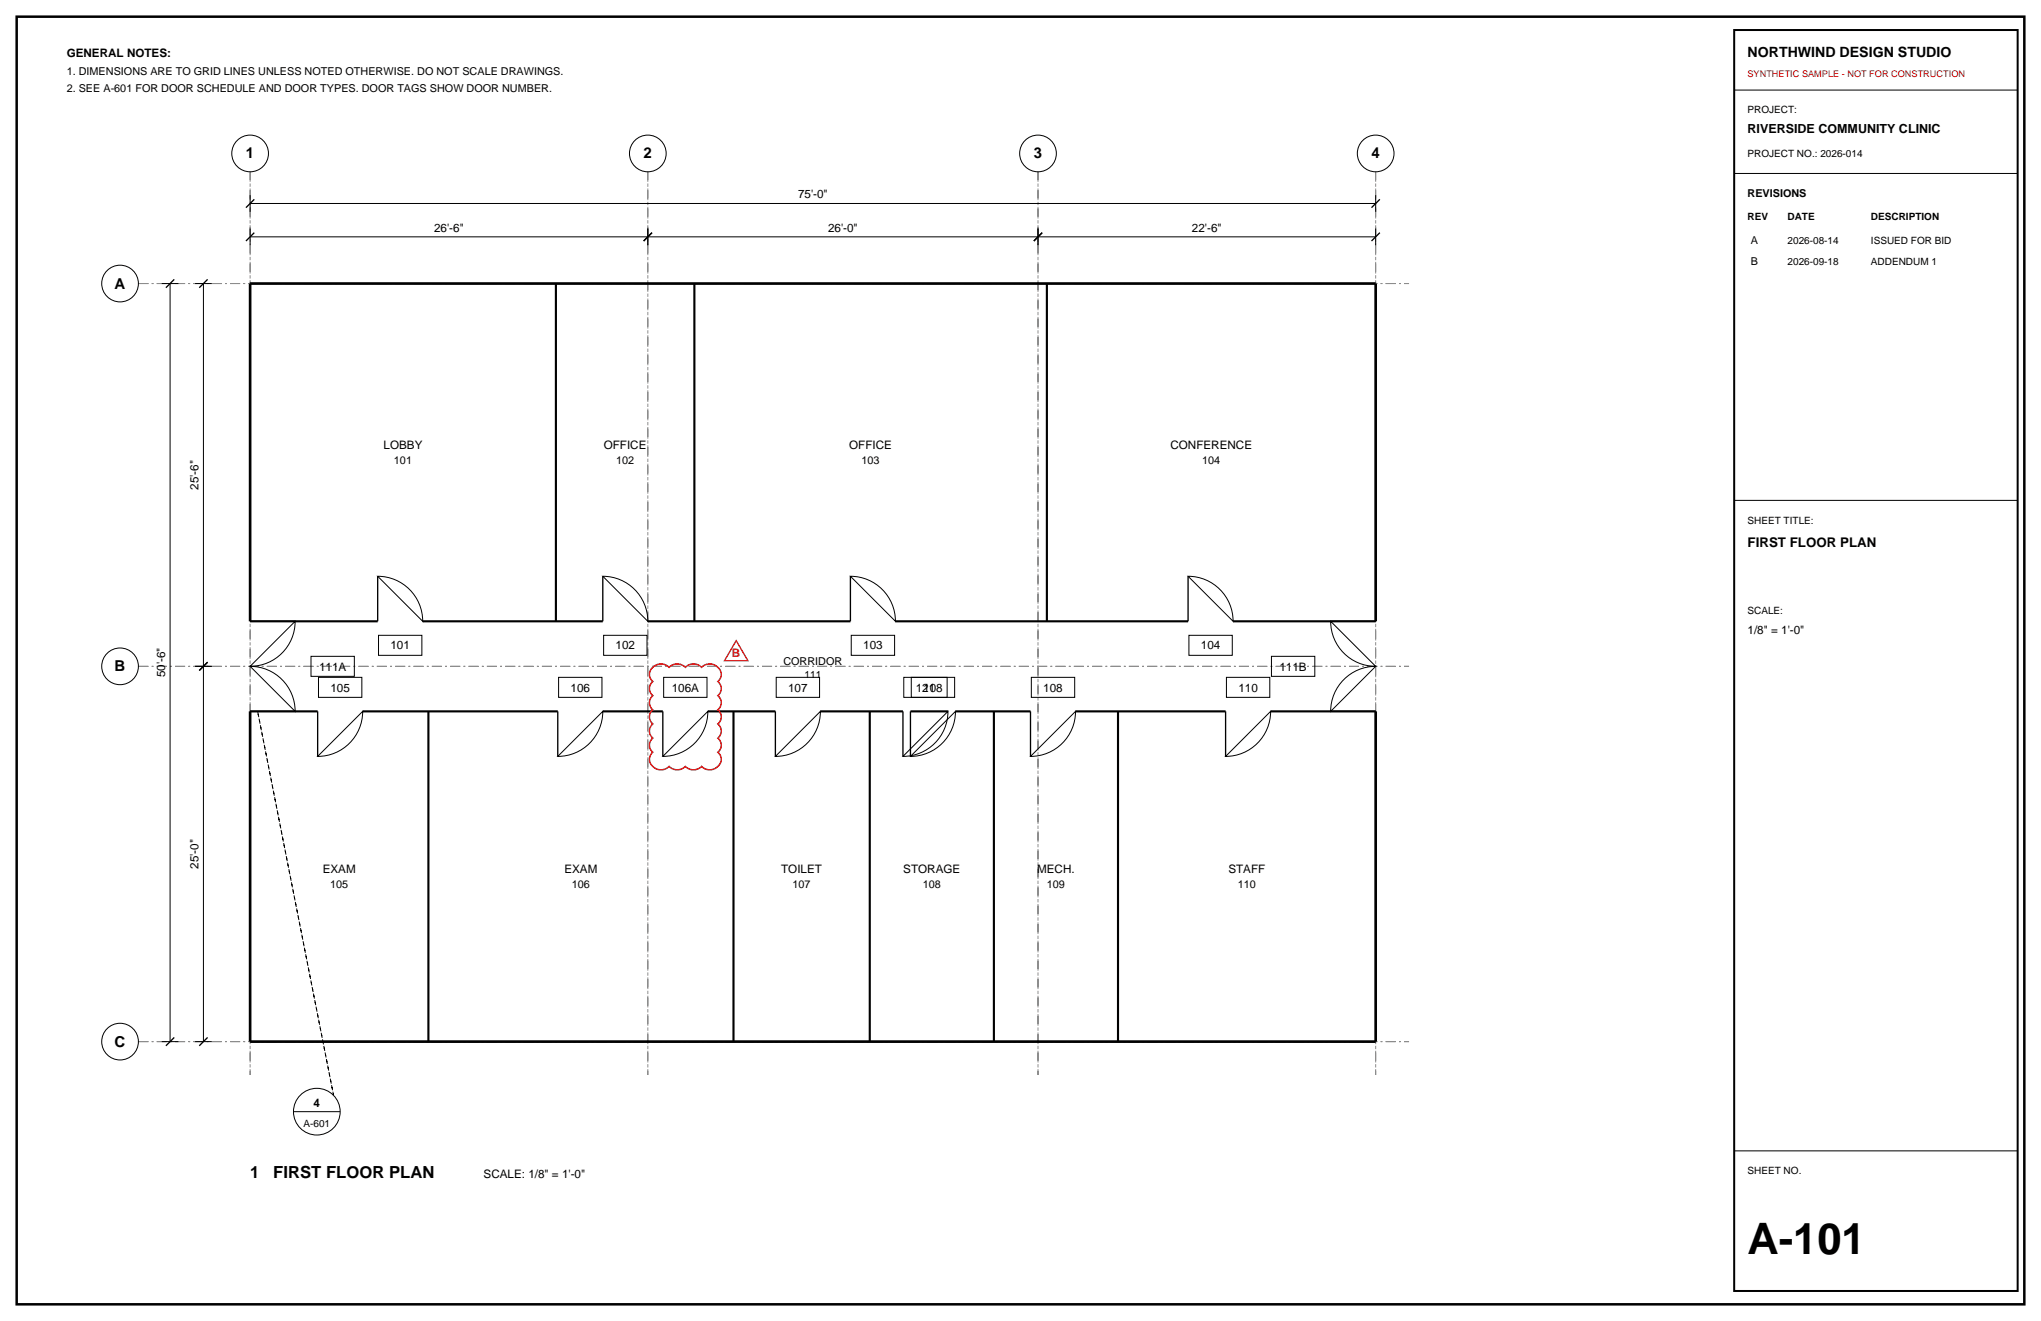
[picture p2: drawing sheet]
<svg xmlns="http://www.w3.org/2000/svg" width="432mm" height="279mm" viewBox="0 0 432 279" stroke-linecap="round" stroke-linejoin="round" font-family="sans-serif">
<path d="M3.5 3.5h424.8v272.4h-424.8z" fill="none" stroke="#000" stroke-width=".53"/>
<path d="M52.9 36.3v191.1zM137.1 36.3v191.1zM219.6 36.3v191.1zM291 36.3v191.1zM29.3 60h268.8zM29.3 140.9h268.8zM29.3 220.3h268.8z" fill="none" stroke="#8c8c8c" stroke-width=".21" stroke-dasharray="2.1 .7 .4 .7" stroke-linecap="butt"/>
<g fill="none" stroke="#000" stroke-width=".21">
<path d="M366.9 19.1h60zM366.9 36.7h60zM34.2 60h3.5zM36 60v160.3zM41.3 60h3.5zM43 60v80.9zM52.9 50.1h84.2zM52.9 48.3v3.6zM52.9 43h238.1zM52.9 41.3v3.5zM137.1 48.3v3.6zM137.1 50.1h82.5z"/>
<path d="M219.6 48.3v3.6zM219.6 50.1h71.4zM291 48.3v3.6zM291 41.3v3.5zM366.9 105.8h60zM62.4 131.4a9.5 9.5 0 0 1-9.5 9.5zM65.8 138.8h9.2v4.3h-9.2zM79.9 121.9a9.5 9.5 0 0 1 9.5 9.5zM80.1 134.4h9.2v4.2h-9.2zM127.5 121.9a9.5 9.5 0 0 1 9.6 9.5zM127.7 134.4h9.2v4.2h-9.2zM179.9 121.9a9.5 9.5 0 0 1 9.5 9.5z"/>
<path d="M180.1 134.4h9.2v4.2h-9.2zM251.4 121.9a9.5 9.5 0 0 1 9.5 9.5zM251.5 134.4h9.2v4.2h-9.2zM269 138.8h9.2v4.3h-9.2zM281.5 131.4l9.5 9.5a9.5 9.5 0 0 1-9.5-9.5zM41.3 140.9h3.5zM43 140.9v79.4zM52.9 140.9a9.5 9.5 0 0 1 9.5 9.6zM67.4 143.3h9.2v4.2h-9.2zM76.7 150.5a9.5 9.5 0 0 1-9.5 9.5zM118.2 143.3h9.2v4.2h-9.2zM127.5 150.5a9.5 9.5 0 0 1-9.5 9.5z"/>
<path d="M140.4 143.3h9.2v4.2h-9.2zM149.8 150.5a9.5 9.5 0 0 1-9.6 9.5zM164.2 143.3h9.2v4.2h-9.2zM173.6 150.5a9.5 9.5 0 0 1-9.6 9.5zM191.2 143.3h9.2v4.2h-9.2zM192.8 143.3h9.2v4.2h-9.2zM200.6 150.5a9.5 9.5 0 0 1-9.6 9.5zM202.1 150.5a9.5 9.5 0 0 1-9.5 9.5zM218.2 143.3h9.2v4.2h-9.2zM227.5 150.5a9.5 9.5 0 0 1-9.5 9.5zM259.5 143.3h9.1v4.2h-9.1zM268.8 150.5a9.5 9.5 0 0 1-9.5 9.5z"/>
<path d="M284.7 143.3a9.5 9.5 0 0 1 6.3-2.4l-9.5 9.6a9.5 9.5 0 0 1 3.2-7.2zM34.2 220.3h3.5zM41.3 220.3h3.5zM62.1 235.1h9.9zM366.9 243.4h60z"/>
<circle cx="52.9" cy="32.5" r="3.9"/>
<circle cx="137.1" cy="32.5" r="3.9"/>
<circle cx="219.6" cy="32.5" r="3.9"/>
<circle cx="291" cy="32.5" r="3.9"/>
<circle cx="25.4" cy="60" r="3.9"/>
<circle cx="25.4" cy="140.9" r="3.9"/>
<circle cx="25.4" cy="220.3" r="3.9"/>
<circle cx="67" cy="235.1" r="4.9"/>
</g>
<g fill="none" stroke="#000" stroke-width=".28">
<path d="M52 51l1.8-1.8zM52 43.9l1.8-1.7zM136.2 51l1.7-1.8zM218.7 51l1.8-1.8zM290.2 51l1.7-1.8zM290.2 43.9l1.7-1.7zM35.1 60.9l1.8-1.8zM42.2 60.9l1.7-1.8zM52.9 131.4h9.5zM79.9 121.9v9.5zM127.5 121.9v9.5zM179.9 121.9v9.5z"/>
<path d="M251.4 121.9v9.5zM281.5 131.4h9.5zM42.2 141.8l1.7-1.7zM52.9 150.5h9.5zM67.2 150.5v9.5zM118 150.5v9.5zM140.2 150.5v9.5zM164 150.5v9.5zM191 150.5v9.5zM192.6 150.5v9.5zM218 150.5v9.5zM259.3 150.5v9.5z"/>
<path d="M281.5 150.5h9.5zM36.9 219.4l-1.8 1.8zM42.2 221.2l1.7-1.8z"/>
</g>
<path d="M52.9 60h238.1zM52.9 60v71.4zM291 60v71.4zM52.9 150.5v69.8zM291 150.5v69.8zM52.9 220.3h238.1z" fill="none" stroke="#000" stroke-width=".56"/>
<g fill="none" stroke="#000" stroke-width=".45">
<path d="M117.6 60v71.4zM146.9 60v71.4zM221.5 60v71.4zM52.9 131.4h27zM89.4 131.4h38.1zM137.1 131.4h42.8zM189.4 131.4h62zM260.9 131.4h30.1zM52.9 150.5h14.3zM76.7 150.5h41.3zM90.6 150.5v69.8zM127.5 150.5h12.7z"/>
<path d="M149.8 150.5h14.2zM155.2 150.5v69.8zM173.6 150.5h17.4zM184 150.5v69.8zM192.6 150.5h8zM202.1 150.5h15.9zM210.3 150.5v69.8zM227.5 150.5h31.8zM236.5 150.5v69.8zM268.8 150.5h22.2z"/>
</g>
<path d="M54.5 150.5l16.1 81.1z" fill="none" stroke="#000" stroke-width=".21" stroke-dasharray=".7 .7" stroke-linecap="butt"/>
<path d="M366.9 6.4h60v266.6h-60z" fill="none" stroke="#000" stroke-width=".42"/>
<path d="M138.1 141.1a2.41 2.41 0 0 1 3.5 0 2.41 2.41 0 0 1 3.4 0 2.41 2.41 0 0 1 3.4 0 2.39 2.39 0 0 1 2.8-.4 2.39 2.39 0 0 1 1.3 2.5l-.6 .9a1.91 1.91 0 0 1 0 3 1.91 1.91 0 0 1 0 3 1.91 1.91 0 0 1 0 3 1.91 1.91 0 0 1 0 3 1.91 1.91 0 0 1 0 3 2.23 2.23 0 0 1 .2 2.8 2.23 2.23 0 0 1-2.7 .8l-1-.6a2.41 2.41 0 0 1-3.4 0 2.41 2.41 0 0 1-3.4 0 2.39 2.39 0 0 1-2.8 .5 2.39 2.39 0 0 1-1.3-2.5l.6-1a1.91 1.91 0 0 1 0-3 1.91 1.91 0 0 1 0-3 1.91 1.91 0 0 1 0-3 1.91 1.91 0 0 1 0-3 1.91 1.91 0 0 1 0-3 1.91 1.91 0 0 1 0-3z" fill="none" stroke="#d90d0d" stroke-width=".32"/>
<path d="M155.8 135.5l2.4 4.2h-4.9z" fill="none" stroke="#d90d0d" stroke-width=".28"/>
<text font-size="9.2" x="369.7" y="265.3">A-101</text>
<g font-size="3.5">
<text x="52.9" y="249.2">1</text>
<text x="57.8" y="249.2">FIRST FLOOR PLAN</text>
</g>
<g font-size="3.2">
<text x="52" y="33.5">1</text>
<text x="136.2" y="33.5">2</text>
<text x="218.7" y="33.5">3</text>
<text x="290.2" y="33.5">4</text>
<text x="24.3" y="61">A</text>
<text x="24.3" y="142">B</text>
<text x="24.3" y="221.4">C</text>
</g>
<text font-size="3" x="369.7" y="12">NORTHWIND DESIGN STUDIO</text>
<text font-size="2.8" x="369.7" y="115.7">FIRST FLOOR PLAN</text>
<text font-size="2.6" x="369.7" y="28.2">RIVERSIDE COMMUNITY CLINIC</text>
<g font-size="2.5">
<text x="14.1" y="12">GENERAL NOTES:</text>
<text x="168.8" y="42">75'-0&quot;</text>
<text x="91.8" y="49">26'-6&quot;</text>
<text x="175.2" y="49">26'-0&quot;</text>
<text x="252.2" y="49">22'-6&quot;</text>
<text x="81.1" y="95">LOBBY</text>
<text x="127.7" y="95">OFFICE</text>
<text x="179.7" y="95">OFFICE</text>
<text x="247.6" y="95">CONFERENCE</text>
<text x="42" y="103.6" transform="rotate(-90 42 103.6)">25'-6&quot;</text>
<text x="82.6" y="137.4">101</text>
<text x="130.2" y="137.4">102</text>
<text x="182.6" y="137.4">103</text>
<text x="254.1" y="137.4">104</text>
<text x="369.7" y="134.1">1/8&quot; = 1'-0&quot;</text>
<text x="34.9" y="143.3" transform="rotate(-90 34.9 143.3)">50'-6&quot;</text>
<text x="67.5" y="141.8">111A</text>
<text x="270.7" y="141.8">111B</text>
<text x="69.9" y="146.3">105</text>
<text x="120.7" y="146.3">106</text>
<text x="142.1" y="146.3">106A</text>
<text x="166.7" y="146.3">107</text>
<text x="193.7" y="146.3">121</text>
<text x="195.3" y="146.3">108</text>
<text x="220.7" y="146.3">108</text>
<text x="262" y="146.3">110</text>
<text x="42" y="183.8" transform="rotate(-90 42 183.8)">25'-0&quot;</text>
<text x="68.3" y="184.7">EXAM</text>
<text x="119.4" y="184.7">EXAM</text>
<text x="165.3" y="184.7">TOILET</text>
<text x="191.1" y="184.7">STORAGE</text>
<text x="219.4" y="184.7">MECH.</text>
<text x="259.9" y="184.7">STAFF</text>
<text x="66.3" y="234.1">4</text>
<text x="102.3" y="249.2">SCALE: 1/8&quot; = 1'-0&quot;</text>
</g>
<text font-size="2.5" fill="#d90d0d" x="154.9" y="139">B</text>
<g font-size="2.3">
<text x="14.1" y="15.9">1. DIMENSIONS ARE TO GRID LINES UNLESS NOTED OTHERWISE. DO NOT SCALE DRAWINGS.</text>
<text x="14.1" y="19.4">2. SEE A-601 FOR DOOR SCHEDULE AND DOOR TYPES. DOOR TAGS SHOW DOOR NUMBER.</text>
<text x="369.7" y="41.6">REVISIONS</text>
<text x="370.4" y="51.5">A</text>
<text x="370.4" y="56.1">B</text>
<text x="83.4" y="98.2">101</text>
<text x="130.3" y="98.2">102</text>
<text x="182.3" y="98.2">103</text>
<text x="254.3" y="98.2">104</text>
<text x="165.7" y="140.6">CORRIDOR</text>
<text x="69.9" y="187.9">105</text>
<text x="121" y="187.9">106</text>
<text x="167.7" y="187.9">107</text>
<text x="195.2" y="187.9">108</text>
<text x="221.5" y="187.9">109</text>
<text x="261.9" y="187.9">110</text>
</g>
<g font-size="2.1">
<text x="369.7" y="24">PROJECT:</text>
<text x="369.7" y="33.2">PROJECT NO.: 2026-014</text>
<text x="369.7" y="46.6">REV</text>
<text x="378.2" y="46.6">DATE</text>
<text x="395.8" y="46.6">DESCRIPTION</text>
<text x="378.2" y="51.5">2026-08-14</text>
<text x="395.8" y="51.5">ISSUED FOR BID</text>
<text x="378.2" y="56.1">2026-09-18</text>
<text x="395.8" y="56.1">ADDENDUM 1</text>
<text x="369.7" y="110.8">SHEET TITLE:</text>
<text x="369.7" y="129.8">SCALE:</text>
<text x="170.2" y="143.4">111</text>
<text x="64.2" y="238.3">A-601</text>
<text x="369.7" y="248.4">SHEET NO.</text>
</g>
<text font-size="1.9" fill="#d90d0d" x="369.7" y="16.2">SYNTHETIC SAMPLE - NOT FOR CONSTRUCTION</text>
</svg>
